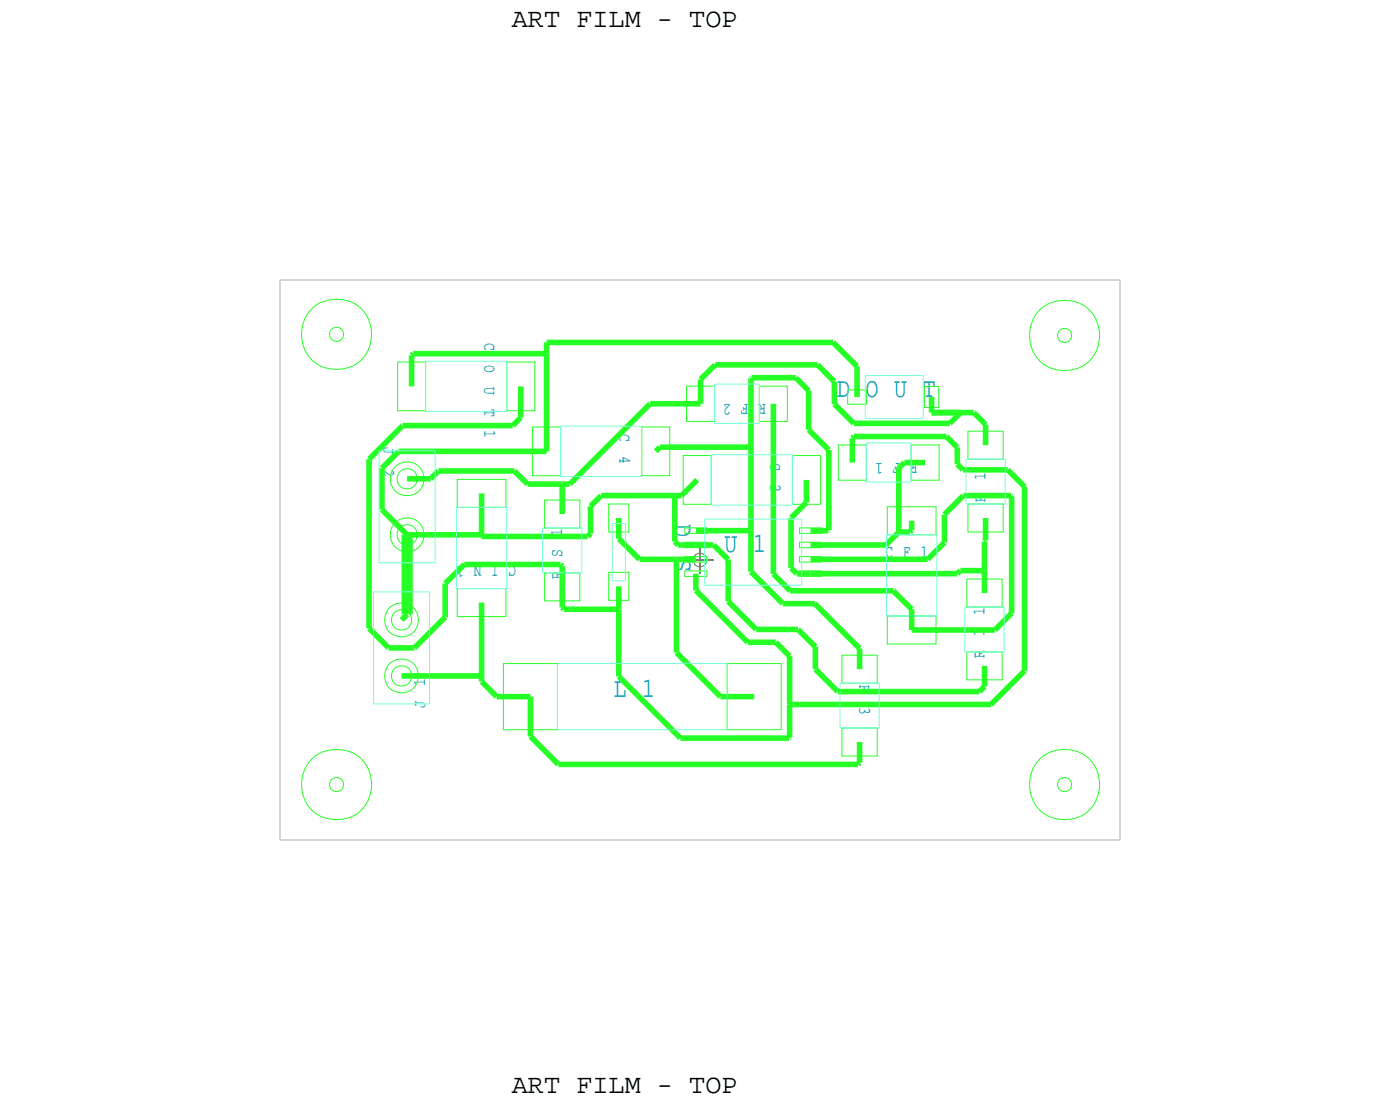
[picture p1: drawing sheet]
<svg xmlns="http://www.w3.org/2000/svg" width="63mm" height="51mm" viewBox="0 0 63 51" stroke-linecap="round" stroke-linejoin="round" font-family="sans-serif">
<!-- layer: Drawing Origin -->
<path d="M31.1 25.4h1.3M31.7 24.8v1.2" fill="none" stroke="#638b3a" stroke-width=".09"/>
<path d="M31.5 25.2l.2-.1 .3 .1 .1 .2-.1 .2-.3 .1-.2-.1-.1-.2z" fill="none" stroke="#638b3a" stroke-width=".05"/>
<!-- layer: Nets -->
<g fill="none" stroke="#26ff26" stroke-width=".05">
<path d="M15 14.9l.3-.1 .2 .1 .1 .3-.1 .2-.2 .1-.3-.1-.1-.2zM18 16.4h1.3v2.2h-1.3zM23 16.4h1.3v2.2h-1.3zM24.2 19.4h1.2v2.2h-1.2zM29.1 19.4h1.3v2.2h-1.3zM31.1 17.5h1.3v1.6h-1.3zM34.4 17.5h1.3v1.6h-1.3zM38.4 17.7h.9v.6h-.9zM41.9 17.5h.7v1h-.7zM43.9 19.6h1.6v1.2h-1.6zM48 15l.3-.1 .2 .1 .1 .2-.1 .2-.2 .1-.3-.1v-.2zM15 35.4l.3-.1 .2 .1 .1 .2-.1 .2-.2 .1-.3-.1-.1-.2z"/>
<path d="M20.7 21.7h2.2v1.3h-2.2zM20.7 26.7h2.2v1.3h-2.2zM22.8 30.1h2.5v3h-2.5zM24.7 22.7h1.6v1.3h-1.6zM24.7 26h1.6v1.3h-1.6zM27.6 22.9h.9v1.2h-.9zM27.6 26h.9v1.2h-.9zM31 20.7h1.3v2.2h-1.3zM31.1 24.6h1v.2h-1zM31.1 25.2h1v.3h-1zM31.1 23.9h1v.3h-1zM31.1 25.9h1v.2h-1z"/>
<path d="M33 30.1h2.4v3h-2.4zM35.9 20.7h1.3v2.2h-1.3zM36.3 23.9h1v.3h-1zM36.3 24.6h1v.2h-1zM36.3 25.2h1v.3h-1zM36.3 25.9h1v.2h-1zM38 20.2h1.3v1.6h-1.3zM38.2 33h1.6v1.3h-1.6zM38.2 29.7h1.6v1.3h-1.6zM40.2 23h2.3v1.3h-2.3zM40.2 27.9h2.3v1.3h-2.3zM41.3 20.2h1.3v1.6h-1.3z"/>
<path d="M43.9 29.6h1.6v1.2h-1.6zM43.9 26.3h1.6v1.2h-1.6zM43.9 22.9h1.6v1.2h-1.6zM48 35.4l.3-.1 .2 .1 .1 .2-.1 .2-.2 .1-.3-.1v-.2z"/>
<circle cx="15.3" cy="15.2" r="1.6"/>
<circle cx="48.3" cy="15.2" r="1.6"/>
<circle cx="15.3" cy="35.6" r="1.6"/>
<circle cx="18.2" cy="28.1" r=".46"/>
<circle cx="18.2" cy="30.7" r=".46"/>
<circle cx="18.2" cy="28.1" r=".77"/>
<circle cx="18.2" cy="30.7" r=".77"/>
<circle cx="18.5" cy="24.3" r=".46"/>
<circle cx="18.5" cy="21.7" r=".46"/>
<circle cx="18.5" cy="24.3" r=".77"/>
<circle cx="18.5" cy="21.7" r=".77"/>
<circle cx="48.3" cy="35.6" r="1.6"/>
</g>
<g fill="none" stroke="#26ff26" stroke-width=".25">
<path d="M18.3 19.3h5zM18.3 19.3l-1.6 1.5zM18.7 16.1v1.4zM18.7 16.1v-.1zM18.7 16h6.1zM23.6 17.5v1.4zM23.6 18.9l-.3 .4zM24.8 16v4.5zM24.8 15.5v.5zM24.8 15.5h13zM29.5 18.3l-3.7 3.7zM29.5 18.3h2.3z"/>
<path d="M31.8 17.2v1.1zM32.4 16.5h4.7zM32.4 16.5l-.6 .7zM34.1 17.2v3.1zM34.1 17.1h2zM34.1 17.1h.1M35.1 18.3v7.7zM36.1 17.1l.6 .6zM36.7 19.5l.9 .9zM36.7 17.7v1.8zM37.1 16.5l.7 .8zM37.8 15.5l1.1 1.1z"/>
<path d="M37.8 17.3v1zM37.8 18.3l.9 .9zM38.7 19.9v1.1zM38.7 19.2h4.4zM38.7 19.8h4.2zM38.7 19.8v.1zM38.9 16.6v1.4zM42.3 18.7h1.3zM42.3 18.7h1.9zM42.3 18v.7zM42.9 19.8l.5 .5zM43.6 18.7l-.5 .5z"/>
<path d="M44.2 18.7l.5 .6zM44.7 19.3v.9zM16.7 20.8v7.7zM16.7 28.5l.9 .9zM17.3 23.1l1.2 1.2zM17.3 21.2v1.9zM17.3 21.2l.8-.7zM17.6 29.4h1.2zM18.1 20.5h6.7zM18.2 30.7h3.6zM18.5 27.9l-.3 .2zM18.5 24.3h3.3z"/>
<path d="M18.5 21.7h1zM18.8 29.4l1.4-1.4zM19.9 21.4h3.4zM19.9 21.4l-.4 .3zM20.2 26.5v1.5zM20.2 26.5l.9-.9zM21.1 25.6h4.3zM21.8 30.9l.7 .7zM21.8 24.3h4.9zM21.8 24.3h.1M21.8 22.4v1.9zM21.8 30.7v.2z"/>
<path d="M21.8 27.3v3.4zM22.5 31.6h1.6zM23.3 21.4l.6 .6zM23.9 22h1.6zM24.1 31.6v1.8zM24.1 33.4l1.2 1.3zM25.3 34.7h13.6zM25.4 25.6l.1 .1zM25.5 22v1.3zM25.5 25.7v.9zM25.5 26.6v1zM25.5 27.6h.1z"/>
<path d="M25.5 22h.3zM25.6 27.6h2.5zM26.8 23v1.2zM26.8 24.2l-.1 .1zM27.3 22.5h3.3zM27.3 22.5l-.5 .5zM28.1 23.5v.9zM28.1 24.4l.9 1zM28.1 27.6v3.1zM28.1 30.7l2.8 2.8zM28.1 26.6v1zM29 25.4h1.7z"/>
<path d="M29.9 20.3h4.2zM29.9 20.3l-.2 .2zM30.6 22.5v2.1zM30.6 24.6l.2 .1zM30.6 22.5h.3zM30.7 25.4h.9zM30.7 25.4v4.2zM30.7 29.6l2 2zM30.8 24.7h.8zM30.9 33.5h4.9zM31.6 24.7h.8zM31.6 24.1h2.5z"/>
<path d="M31.6 26v.8zM31.6 26.8l2.3 2.3zM31.6 21.8l-.7 .7zM32.4 24.7l.6 .7zM32.7 31.6h1.5zM33 25.4v1.9zM33 27.3l1.3 1.2zM33.9 29.1h1.3zM34.1 25.9l1.4 1.5zM34.1 24.1v1.8zM34.1 20.3v3.8zM34.3 28.5h1.9z"/>
<path d="M35.1 26l.7 .8zM35.2 29.1l.6 .7zM35.5 27.4h1.5zM35.8 33.5h.1M35.8 32v1.5zM35.8 29.8v2.2zM35.8 32h9.1zM35.8 26.8h4.7zM35.9 23.5v2.3zM35.9 25.8l.2 .2zM36.1 26h.7zM36.2 28.5l.8 .8z"/>
<path d="M36.6 21.8v1zM36.6 22.8l-.7 .7zM36.8 24.1h.8zM36.8 25.4h5.3zM36.8 26h6.6zM36.8 24.7h3.4zM37 27.4l2 2zM37 29.3v1.1zM37 30.4l1 1zM37.6 24.1h.1M37.6 20.4v3.6zM38 31.4h6.4z"/>
<path d="M38.9 34.7l.1-.1zM39 33.7v.9zM39 29.4v1zM40.5 26.8l.9 .8zM40.8 24.1l-.6 .6zM40.8 21.2v2.9zM40.8 24.1h.5zM41 21l-.2 .2zM41 21h1zM41.3 24.1h.1zM41.4 23.6v.5zM41.4 27.6v1z"/>
<path d="M41.4 28.6h3.7zM42.1 25.4l.7-.8zM42.8 23.3v1.3zM42.8 23.3l.9-.8zM43.4 20.3v.8zM43.4 21.1l.3 .2zM43.6 25.9h1.1zM43.6 25.9l-.2 .1zM43.7 21.3h2zM43.7 22.5h2.2zM44.7 30.2v.9zM44.7 31.1l-.3 .3z"/>
<path d="M44.7 24.6v1.3zM44.7 24.6v-.1zM44.7 25.9v1zM44.7 23.5v1zM44.9 32l1.6-1.6zM45.7 21.3l.8 .8zM45.9 22.5h.1M45.9 22.5v5.3zM45.9 27.8l-.8 .8zM46.5 22.1v8.3z"/>
</g>
<path d="M18.5 24.3v3.6z" fill="none" stroke="#26ff26" stroke-width=".51"/>
<!-- layer: Components -->
<g fill="none" stroke="#75ffd9" stroke-width=".05">
<path d="M19.3 16.4h3.7v2.3h-3.7zM25.4 19.3h3.7v2.3h-3.7zM32.4 17.4v1.8zM32.4 19.2h2zM32.4 17.4h2zM34.4 17.4v1.8zM39.2 17h2.7zM39.2 19h2.7zM39.2 17v2zM41.9 17v2zM16.9 26.8h2.6v5.1h-2.6zM17.2 20.4h2.5v5.1h-2.5z"/>
<path d="M20.7 23h2.3v3.7h-2.3zM24.6 24h1.8zM24.6 26h1.8zM24.6 24v2zM25.3 30.1h7.7zM25.3 33.1h7.7zM25.3 30.1v3zM26.4 24v2zM27.8 23.7h.6zM27.8 23.7v2.6zM27.8 26.3h.6zM28.4 23.7v2.6z"/>
<path d="M32 23.5h4.4zM32 26.5h4.4zM32 23.5v3zM32.3 20.6h3.6v2.3h-3.6zM33 30.1v3zM36.4 23.5v3zM38.1 31h1.8zM38.1 31v2zM38.1 33h1.8zM39.3 20.1h2zM39.3 20.1v1.8zM39.3 21.9h2z"/>
<path d="M39.9 31v2zM40.2 24.3h2.3v3.6h-2.3zM41.3 20.1v1.8zM43.8 27.5h1.7zM43.8 29.6h1.7zM43.8 27.5v2.1zM43.8 22.9h1.8zM43.8 20.8v2.1zM43.8 20.8h1.8zM45.5 27.5v2.1zM45.6 20.8v2.1z"/>
</g>
<!-- layer: Board Outline -->
<path d="M12.7 12.7v25.4zM12.7 12.7h38.1zM50.8 12.7v25.4zM12.7 38.1h38.1z" fill="none" stroke="#acacac" stroke-width=".05"/>
<g font-size="1.3" fill="#0097b7">
<text x="30.6" y="23.7" transform="rotate(90 30.6 23.7)">D</text>
<text x="38" y="18">D O U T</text>
<text x="30.6" y="25.3" transform="rotate(90 30.6 25.3)">S</text>
<text x="32.9" y="25">U 1</text>
<text x="27.8" y="31.6">L 1</text>
</g>
<g font-size="1.2">
<text x="23.2" y="1.2">ART FILM - TOP</text>
<text x="23.2" y="49.6">ART FILM - TOP</text>
</g>
<g font-size=".8" fill="#0097b7">
<text x="22" y="15.6" transform="rotate(90 22 15.6)">C</text>
<text x="22" y="16.5" transform="rotate(90 22 16.5)">O</text>
<text x="22" y="17.5" transform="rotate(90 22 17.5)">U</text>
<text x="17.4" y="20.3" transform="rotate(90 17.4 20.3)">J</text>
<text x="17.4" y="21.3" transform="rotate(90 17.4 21.3)">2</text>
<text x="22" y="18.5" transform="rotate(90 22 18.5)">T</text>
<text x="22" y="19.5" transform="rotate(90 22 19.5)">1</text>
<text x="28.1" y="19.7" transform="rotate(90 28.1 19.7)">C</text>
<text x="28.1" y="20.7" transform="rotate(90 28.1 20.7)">4</text>
<text x="34.7" y="18.3" transform="rotate(-180 34.7 18.3)">R F 2</text>
<text x="34.9" y="21" transform="rotate(90 34.9 21)">C</text>
<text x="34.9" y="22" transform="rotate(90 34.9 22)">2</text>
<text x="41.6" y="21" transform="rotate(-180 41.6 21)">R F 1</text>
<text x="44.7" y="22.8" transform="rotate(-90 44.7 22.8)">R</text>
<text x="44.7" y="21.8" transform="rotate(-90 44.7 21.8)">1</text>
<text x="23.4" y="25.7" transform="rotate(-180 23.4 25.7)">C I N 1</text>
<text x="25.5" y="26.3" transform="rotate(-90 25.5 26.3)">R</text>
<text x="25.5" y="25.3" transform="rotate(-90 25.5 25.3)">S</text>
<text x="25.5" y="24.3" transform="rotate(-90 25.5 24.3)">1</text>
<text x="40.2" y="25.3">C F 1</text>
<text x="44.7" y="29.9" transform="rotate(-90 44.7 29.9)">R</text>
<text x="44.7" y="28.9" transform="rotate(-90 44.7 28.9)">1</text>
<text x="44.7" y="27.9" transform="rotate(-90 44.7 27.9)">1</text>
<text x="19.3" y="32.1" transform="rotate(-90 19.3 32.1)">J</text>
<text x="19.3" y="31.1" transform="rotate(-90 19.3 31.1)">1</text>
<text x="39" y="31.1" transform="rotate(90 39 31.1)">R</text>
<text x="39" y="32.1" transform="rotate(90 39 32.1)">3</text>
</g>
</svg>
